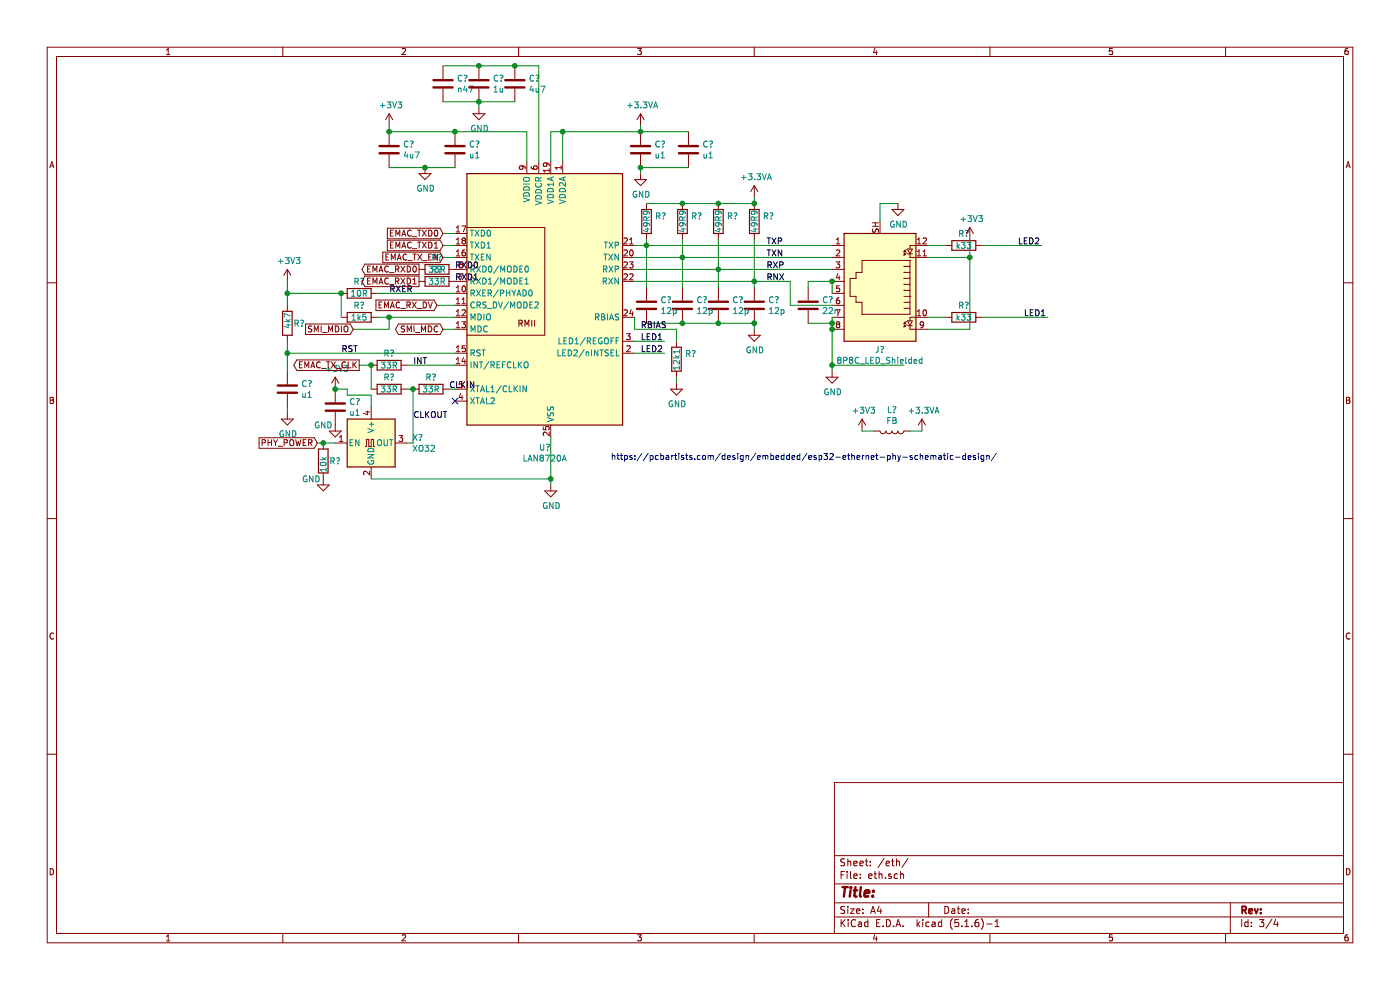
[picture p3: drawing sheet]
EESchema Schematic File Version 4
EELAYER 30 0
EELAYER END
$Descr A4 11693 8268
encoding utf-8
Sheet 3 4
Title ""
Date ""
Rev ""
Comp ""
Comment1 ""
Comment2 ""
Comment3 ""
Comment4 ""
$EndDescr
$Comp
L Interface_Ethernet:LAN8720A U?
U 1 1
P 4600 2550
F 0 "U?" H 4550 1364 50  0000 C CNN
F 1 "LAN8720A" H 4550 1273 50  0000 C CNN
F 2 "Package_DFN_QFN:QFN-24-1EP_4x4mm_P0.5mm_EP2.6x2.6mm" H 4650 1600 50  0001 L CNN
F 3 "http://ww1.microchip.com/downloads/en/DeviceDoc/8720a.pdf" H 4400 1600 50  0001 C CNN
	1    4600 2550
	1    0    0    -1  
$EndComp
Text GLabel 3700 1950 0    50   Input ~ 0
EMAC_TXD0
Text GLabel 3700 2050 0    50   Input ~ 0
EMAC_TXD1
Wire Wire Line
	3700 1950 3800 1950
Wire Wire Line
	3700 2050 3800 2050
Text GLabel 3700 2150 0    50   Input ~ 0
EMAC_TX_EN
Wire Wire Line
	3700 2150 3800 2150
Text GLabel 3500 2250 0    50   Output ~ 0
EMAC_RXD0
Text GLabel 3500 2350 0    50   Output ~ 0
EMAC_RXD1
$Comp
L Device:R R?
U 1 1
P 3000 2450
F 0 "R?" V 2900 2450 50  0000 C CNN
F 1 "10R" V 3000 2450 50  0000 C CNN
F 2 "Resistor_SMD:R_0603_1608Metric" V 2930 2450 50  0001 C CNN
F 3 "~" H 3000 2450 50  0001 C CNN
	1    3000 2450
	0    1    1    0   
$EndComp
Wire Wire Line
	3800 2450 3150 2450
$Comp
L power:+3V3 #PWR?
U 1 1
P 2400 2350
F 0 "#PWR?" H 2400 2200 50  0001 C CNN
F 1 "+3V3" H 2415 2523 50  0000 C CNN
F 2 "" H 2400 2350 50  0001 C CNN
F 3 "" H 2400 2350 50  0001 C CNN
	1    2400 2350
	1    0    0    -1  
$EndComp
Text GLabel 3650 2550 0    50   Input ~ 0
EMAC_RX_DV
Wire Wire Line
	3650 2550 3800 2550
Text GLabel 2950 2750 0    50   Input ~ 0
SMI_MDIO
Text GLabel 3700 2750 0    50   BiDi ~ 0
SMI_MDC
Wire Wire Line
	3700 2750 3800 2750
$Comp
L Device:R R?
U 1 1
P 2400 2700
F 0 "R?" H 2450 2700 50  0000 L CNN
F 1 "4k7" V 2400 2650 50  0000 L CNN
F 2 "Resistor_SMD:R_0603_1608Metric" V 2330 2700 50  0001 C CNN
F 3 "~" H 2400 2700 50  0001 C CNN
	1    2400 2700
	1    0    0    -1  
$EndComp
$Comp
L Device:C C?
U 1 1
P 2400 3250
F 0 "C?" H 2515 3296 50  0000 L CNN
F 1 "u1" H 2515 3205 50  0000 L CNN
F 2 "Capacitor_SMD:C_0603_1608Metric" H 2438 3100 50  0001 C CNN
F 3 "~" H 2400 3250 50  0001 C CNN
	1    2400 3250
	1    0    0    -1  
$EndComp
$Comp
L power:GND #PWR?
U 1 1
P 2400 3450
F 0 "#PWR?" H 2400 3200 50  0001 C CNN
F 1 "GND" H 2405 3277 50  0000 C CNN
F 2 "" H 2400 3450 50  0001 C CNN
F 3 "" H 2400 3450 50  0001 C CNN
	1    2400 3450
	1    0    0    -1  
$EndComp
Wire Wire Line
	2400 3400 2400 3450
NoConn ~ 3800 3350
$Comp
L Oscillator:XO32 X?
U 1 1
P 3100 3700
F 0 "X?" H 3441 3746 50  0000 L CNN
F 1 "XO32" H 3441 3655 50  0000 L CNN
F 2 "Oscillator:Oscillator_SMD_EuroQuartz_XO32-4Pin_3.2x2.5mm" H 3800 3350 50  0001 C CNN
F 3 "http://cdn-reichelt.de/documents/datenblatt/B400/XO32.pdf" H 3000 3700 50  0001 C CNN
	1    3100 3700
	1    0    0    -1  
$EndComp
Wire Wire Line
	3100 4000 4600 4000
Wire Wire Line
	4600 4000 4600 3650
$Comp
L power:GND #PWR?
U 1 1
P 4600 4050
F 0 "#PWR?" H 4600 3800 50  0001 C CNN
F 1 "GND" H 4605 3877 50  0000 C CNN
F 2 "" H 4600 4050 50  0001 C CNN
F 3 "" H 4600 4050 50  0001 C CNN
	1    4600 4050
	1    0    0    -1  
$EndComp
Wire Wire Line
	4600 4000 4600 4050
Connection ~ 4600 4000
$Comp
L Device:R R?
U 1 1
P 3600 3250
F 0 "R?" V 3500 3250 50  0000 C CNN
F 1 "33R" V 3600 3250 50  0000 C CNN
F 2 "Resistor_SMD:R_0603_1608Metric" V 3530 3250 50  0001 C CNN
F 3 "~" H 3600 3250 50  0001 C CNN
	1    3600 3250
	0    1    1    0   
$EndComp
$Comp
L Device:R R?
U 1 1
P 3250 3050
F 0 "R?" V 3150 3050 50  0000 C CNN
F 1 "33R" V 3250 3050 50  0000 C CNN
F 2 "Resistor_SMD:R_0603_1608Metric" V 3180 3050 50  0001 C CNN
F 3 "~" H 3250 3050 50  0001 C CNN
	1    3250 3050
	0    1    1    0   
$EndComp
$Comp
L Device:R R?
U 1 1
P 3250 3250
F 0 "R?" V 3150 3250 50  0000 C CNN
F 1 "33R" V 3250 3250 50  0000 C CNN
F 2 "Resistor_SMD:R_0603_1608Metric" V 3180 3250 50  0001 C CNN
F 3 "~" H 3250 3250 50  0001 C CNN
	1    3250 3250
	0    1    1    0   
$EndComp
Wire Wire Line
	3750 3250 3800 3250
Wire Wire Line
	3800 3050 3400 3050
Wire Wire Line
	2400 2350 2400 2450
Wire Wire Line
	2400 2450 2850 2450
Wire Wire Line
	2400 2550 2400 2450
Connection ~ 2400 2450
Text GLabel 3000 3050 0    50   Output ~ 0
EMAC_TX_CLK
Wire Wire Line
	3800 2950 2400 2950
Wire Wire Line
	2400 2950 2400 3100
Wire Wire Line
	2400 2850 2400 2950
Connection ~ 2400 2950
Wire Wire Line
	3100 3250 3100 3050
Connection ~ 3450 3250
Wire Wire Line
	3400 3250 3450 3250
Wire Wire Line
	3400 3700 3450 3700
Text GLabel 2650 3700 0    50   Input ~ 0
PHY_POWER
Wire Wire Line
	2650 3700 2700 3700
Wire Wire Line
	3450 3250 3450 3700
$Comp
L Device:R R?
U 1 1
P 5400 1850
F 0 "R?" H 5470 1896 50  0000 L CNN
F 1 "49R9" V 5400 1750 50  0000 L CNN
F 2 "Resistor_SMD:R_0603_1608Metric" V 5330 1850 50  0001 C CNN
F 3 "~" H 5400 1850 50  0001 C CNN
	1    5400 1850
	1    0    0    -1  
$EndComp
$Comp
L Device:R R?
U 1 1
P 5700 1850
F 0 "R?" H 5770 1896 50  0000 L CNN
F 1 "49R9" V 5700 1750 50  0000 L CNN
F 2 "Resistor_SMD:R_0603_1608Metric" V 5630 1850 50  0001 C CNN
F 3 "~" H 5700 1850 50  0001 C CNN
	1    5700 1850
	1    0    0    -1  
$EndComp
$Comp
L Device:R R?
U 1 1
P 6000 1850
F 0 "R?" H 6070 1896 50  0000 L CNN
F 1 "49R9" V 6000 1750 50  0000 L CNN
F 2 "Resistor_SMD:R_0603_1608Metric" V 5930 1850 50  0001 C CNN
F 3 "~" H 6000 1850 50  0001 C CNN
	1    6000 1850
	1    0    0    -1  
$EndComp
$Comp
L Device:R R?
U 1 1
P 6300 1850
F 0 "R?" H 6370 1896 50  0000 L CNN
F 1 "49R9" V 6300 1750 50  0000 L CNN
F 2 "Resistor_SMD:R_0603_1608Metric" V 6230 1850 50  0001 C CNN
F 3 "~" H 6300 1850 50  0001 C CNN
	1    6300 1850
	1    0    0    -1  
$EndComp
Wire Wire Line
	5300 2050 5400 2050
Wire Wire Line
	5300 2150 5700 2150
Wire Wire Line
	5300 2250 6000 2250
Wire Wire Line
	5400 2000 5400 2050
Wire Wire Line
	5700 2000 5700 2150
Wire Wire Line
	6000 2000 6000 2250
Wire Wire Line
	6300 2000 6300 2350
Connection ~ 6300 2350
$Comp
L Device:C C?
U 1 1
P 6750 2550
F 0 "C?" H 6865 2596 50  0000 L CNN
F 1 "22n" H 6865 2505 50  0000 L CNN
F 2 "Capacitor_SMD:C_0603_1608Metric" H 6788 2400 50  0001 C CNN
F 3 "~" H 6750 2550 50  0001 C CNN
	1    6750 2550
	1    0    0    -1  
$EndComp
Wire Wire Line
	6950 2350 6750 2350
Wire Wire Line
	6750 2350 6750 2400
Wire Wire Line
	6750 2700 6950 2700
Wire Wire Line
	6950 2700 6950 2650
Connection ~ 6950 2700
$Comp
L power:GND #PWR?
U 1 1
P 6950 3100
F 0 "#PWR?" H 6950 2850 50  0001 C CNN
F 1 "GND" H 6955 2927 50  0000 C CNN
F 2 "" H 6950 3100 50  0001 C CNN
F 3 "" H 6950 3100 50  0001 C CNN
	1    6950 3100
	1    0    0    -1  
$EndComp
Wire Wire Line
	6950 2350 6950 2450
Wire Wire Line
	6950 3050 6950 3100
Connection ~ 6950 3050
$Comp
L power:+3V3 #PWR?
U 1 1
P 7200 3600
F 0 "#PWR?" H 7200 3450 50  0001 C CNN
F 1 "+3V3" H 7215 3773 50  0000 C CNN
F 2 "" H 7200 3600 50  0001 C CNN
F 3 "" H 7200 3600 50  0001 C CNN
	1    7200 3600
	1    0    0    -1  
$EndComp
$Comp
L Device:L L?
U 1 1
P 7450 3600
F 0 "L?" V 7272 3600 50  0000 C CNN
F 1 "FB" V 7363 3600 50  0000 C CNN
F 2 "Inductor_SMD:L_1206_3216Metric" H 7450 3600 50  0001 C CNN
F 3 "~" H 7450 3600 50  0001 C CNN
	1    7450 3600
	0    1    1    0   
$EndComp
$Comp
L power:+3.3VA #PWR?
U 1 1
P 7700 3600
F 0 "#PWR?" H 7700 3450 50  0001 C CNN
F 1 "+3.3VA" H 7715 3773 50  0000 C CNN
F 2 "" H 7700 3600 50  0001 C CNN
F 3 "" H 7700 3600 50  0001 C CNN
	1    7700 3600
	1    0    0    -1  
$EndComp
Wire Wire Line
	7200 3600 7300 3600
Wire Wire Line
	7600 3600 7700 3600
$Comp
L Device:R R?
U 1 1
P 8050 2650
F 0 "R?" V 7950 2650 50  0000 C CNN
F 1 "k33" V 8050 2650 50  0000 C CNN
F 2 "Resistor_SMD:R_0603_1608Metric" V 7980 2650 50  0001 C CNN
F 3 "~" H 8050 2650 50  0001 C CNN
	1    8050 2650
	0    1    1    0   
$EndComp
$Comp
L Device:R R?
U 1 1
P 8050 2050
F 0 "R?" V 7950 2050 50  0000 C CNN
F 1 "k33" V 8050 2050 50  0000 C CNN
F 2 "Resistor_SMD:R_0603_1608Metric" V 7980 2050 50  0001 C CNN
F 3 "~" H 8050 2050 50  0001 C CNN
	1    8050 2050
	0    1    1    0   
$EndComp
Text Label 8550 2650 0    50   ~ 0
LED1
Text Label 8500 2050 0    50   ~ 0
LED2
$Comp
L Device:R R?
U 1 1
P 5650 3000
F 0 "R?" H 5720 3046 50  0000 L CNN
F 1 "12k1" V 5650 2900 50  0000 L CNN
F 2 "Resistor_SMD:R_0603_1608Metric" V 5580 3000 50  0001 C CNN
F 3 "~" H 5650 3000 50  0001 C CNN
	1    5650 3000
	1    0    0    -1  
$EndComp
$Comp
L power:GND #PWR?
U 1 1
P 5650 3200
F 0 "#PWR?" H 5650 2950 50  0001 C CNN
F 1 "GND" H 5655 3027 50  0000 C CNN
F 2 "" H 5650 3200 50  0001 C CNN
F 3 "" H 5650 3200 50  0001 C CNN
	1    5650 3200
	1    0    0    -1  
$EndComp
Wire Wire Line
	5650 3200 5650 3150
Wire Wire Line
	5300 2850 5550 2850
Wire Wire Line
	5300 2950 5550 2950
Text Label 5350 2850 0    50   ~ 0
LED1
Text Label 5350 2950 0    50   ~ 0
LED2
$Comp
L Device:C C?
U 1 1
P 5350 1250
F 0 "C?" H 5465 1296 50  0000 L CNN
F 1 "u1" H 5465 1205 50  0000 L CNN
F 2 "Capacitor_SMD:C_0603_1608Metric" H 5388 1100 50  0001 C CNN
F 3 "~" H 5350 1250 50  0001 C CNN
	1    5350 1250
	1    0    0    -1  
$EndComp
$Comp
L Device:C C?
U 1 1
P 5750 1250
F 0 "C?" H 5865 1296 50  0000 L CNN
F 1 "u1" H 5865 1205 50  0000 L CNN
F 2 "Capacitor_SMD:C_0603_1608Metric" H 5788 1100 50  0001 C CNN
F 3 "~" H 5750 1250 50  0001 C CNN
	1    5750 1250
	1    0    0    -1  
$EndComp
Wire Wire Line
	4700 1100 5350 1100
Wire Wire Line
	4700 1100 4700 1350
$Comp
L power:GND #PWR?
U 1 1
P 5350 1450
F 0 "#PWR?" H 5350 1200 50  0001 C CNN
F 1 "GND" H 5355 1277 50  0000 C CNN
F 2 "" H 5350 1450 50  0001 C CNN
F 3 "" H 5350 1450 50  0001 C CNN
	1    5350 1450
	1    0    0    -1  
$EndComp
$Comp
L power:+3.3VA #PWR?
U 1 1
P 5350 1050
F 0 "#PWR?" H 5350 900 50  0001 C CNN
F 1 "+3.3VA" H 5365 1223 50  0000 C CNN
F 2 "" H 5350 1050 50  0001 C CNN
F 3 "" H 5350 1050 50  0001 C CNN
	1    5350 1050
	1    0    0    -1  
$EndComp
Wire Wire Line
	5350 1450 5350 1400
Connection ~ 5350 1100
Connection ~ 5350 1400
Wire Wire Line
	5350 1100 5750 1100
Wire Wire Line
	5350 1400 5750 1400
Wire Wire Line
	5350 1050 5350 1100
Wire Wire Line
	3250 2650 3250 2750
Wire Wire Line
	3250 2750 2950 2750
Wire Wire Line
	3250 2650 3800 2650
$Comp
L Device:R R?
U 1 1
P 3000 2650
F 0 "R?" V 2900 2650 50  0000 C CNN
F 1 "1k5" V 3000 2650 50  0000 C CNN
F 2 "Resistor_SMD:R_0603_1608Metric" V 2930 2650 50  0001 C CNN
F 3 "~" H 3000 2650 50  0001 C CNN
	1    3000 2650
	0    1    1    0   
$EndComp
Wire Wire Line
	3250 2650 3150 2650
Connection ~ 3250 2650
Wire Wire Line
	2850 2650 2850 2450
Connection ~ 2850 2450
$Comp
L Device:C C?
U 1 1
P 3250 1250
F 0 "C?" H 3365 1296 50  0000 L CNN
F 1 "4u7" H 3365 1205 50  0000 L CNN
F 2 "Capacitor_SMD:C_0805_2012Metric" H 3288 1100 50  0001 C CNN
F 3 "~" H 3250 1250 50  0001 C CNN
	1    3250 1250
	1    0    0    -1  
$EndComp
$Comp
L Device:C C?
U 1 1
P 3800 1250
F 0 "C?" H 3915 1296 50  0000 L CNN
F 1 "u1" H 3915 1205 50  0000 L CNN
F 2 "Capacitor_SMD:C_0603_1608Metric" H 3838 1100 50  0001 C CNN
F 3 "~" H 3800 1250 50  0001 C CNN
	1    3800 1250
	1    0    0    -1  
$EndComp
$Comp
L power:GND #PWR?
U 1 1
P 3550 1400
F 0 "#PWR?" H 3550 1150 50  0001 C CNN
F 1 "GND" H 3555 1227 50  0000 C CNN
F 2 "" H 3550 1400 50  0001 C CNN
F 3 "" H 3550 1400 50  0001 C CNN
	1    3550 1400
	1    0    0    -1  
$EndComp
$Comp
L power:+3V3 #PWR?
U 1 1
P 3250 1050
F 0 "#PWR?" H 3250 900 50  0001 C CNN
F 1 "+3V3" H 3265 1223 50  0000 C CNN
F 2 "" H 3250 1050 50  0001 C CNN
F 3 "" H 3250 1050 50  0001 C CNN
	1    3250 1050
	1    0    0    -1  
$EndComp
Wire Wire Line
	3800 1100 4400 1100
Wire Wire Line
	4400 1100 4400 1350
Wire Wire Line
	4700 1100 4600 1100
Wire Wire Line
	4600 1100 4600 1350
Connection ~ 4700 1100
Wire Wire Line
	3800 1400 3550 1400
Connection ~ 3800 1100
Connection ~ 3550 1400
Wire Wire Line
	3550 1400 3250 1400
Wire Wire Line
	3250 1100 3250 1050
Connection ~ 3250 1100
Wire Wire Line
	3250 1100 3800 1100
$Comp
L Device:C C?
U 1 1
P 4300 700
F 0 "C?" H 4415 746 50  0000 L CNN
F 1 "4u7" H 4415 655 50  0000 L CNN
F 2 "Capacitor_SMD:C_0805_2012Metric" H 4338 550 50  0001 C CNN
F 3 "~" H 4300 700 50  0001 C CNN
	1    4300 700 
	1    0    0    -1  
$EndComp
$Comp
L Device:C C?
U 1 1
P 4000 700
F 0 "C?" H 4115 746 50  0000 L CNN
F 1 "1u" H 4115 655 50  0000 L CNN
F 2 "Capacitor_SMD:C_0805_2012Metric" H 4038 550 50  0001 C CNN
F 3 "~" H 4000 700 50  0001 C CNN
	1    4000 700 
	1    0    0    -1  
$EndComp
$Comp
L power:GND #PWR?
U 1 1
P 4000 900
F 0 "#PWR?" H 4000 650 50  0001 C CNN
F 1 "GND" H 4005 727 50  0000 C CNN
F 2 "" H 4000 900 50  0001 C CNN
F 3 "" H 4000 900 50  0001 C CNN
	1    4000 900 
	1    0    0    -1  
$EndComp
Wire Wire Line
	4000 900  4000 850 
Wire Wire Line
	4000 850  4300 850 
Connection ~ 4000 850 
Wire Wire Line
	4000 550  4300 550 
Wire Wire Line
	4500 1350 4500 550 
Wire Wire Line
	4500 550  4300 550 
Connection ~ 4300 550 
$Comp
L Device:C C?
U 1 1
P 3700 700
F 0 "C?" H 3815 746 50  0000 L CNN
F 1 "n47" H 3815 655 50  0000 L CNN
F 2 "Capacitor_SMD:C_0603_1608Metric" H 3738 550 50  0001 C CNN
F 3 "~" H 3700 700 50  0001 C CNN
	1    3700 700 
	1    0    0    -1  
$EndComp
Wire Wire Line
	3700 550  4000 550 
Connection ~ 4000 550 
Wire Wire Line
	3700 850  4000 850 
Wire Wire Line
	5400 2050 6950 2050
Connection ~ 5400 2050
Wire Wire Line
	5700 2150 6950 2150
Connection ~ 5700 2150
Wire Wire Line
	6000 2250 6950 2250
Connection ~ 6000 2250
Wire Wire Line
	6600 2350 6600 2550
Wire Wire Line
	6600 2550 6950 2550
Wire Wire Line
	5650 2850 5650 2750
Wire Wire Line
	5650 2750 5300 2750
Wire Wire Line
	5300 2750 5300 2650
$Comp
L Device:C C?
U 1 1
P 5400 2550
F 0 "C?" H 5515 2596 50  0000 L CNN
F 1 "12p" H 5515 2505 50  0000 L CNN
F 2 "Capacitor_SMD:C_0603_1608Metric" H 5438 2400 50  0001 C CNN
F 3 "~" H 5400 2550 50  0001 C CNN
	1    5400 2550
	1    0    0    -1  
$EndComp
$Comp
L Device:C C?
U 1 1
P 5700 2550
F 0 "C?" H 5815 2596 50  0000 L CNN
F 1 "12p" H 5815 2505 50  0000 L CNN
F 2 "Capacitor_SMD:C_0603_1608Metric" H 5738 2400 50  0001 C CNN
F 3 "~" H 5700 2550 50  0001 C CNN
	1    5700 2550
	1    0    0    -1  
$EndComp
$Comp
L Device:C C?
U 1 1
P 6000 2550
F 0 "C?" H 6115 2596 50  0000 L CNN
F 1 "12p" H 6115 2505 50  0000 L CNN
F 2 "Capacitor_SMD:C_0603_1608Metric" H 6038 2400 50  0001 C CNN
F 3 "~" H 6000 2550 50  0001 C CNN
	1    6000 2550
	1    0    0    -1  
$EndComp
$Comp
L Device:C C?
U 1 1
P 6300 2550
F 0 "C?" H 6415 2596 50  0000 L CNN
F 1 "12p" H 6415 2505 50  0000 L CNN
F 2 "Capacitor_SMD:C_0603_1608Metric" H 6338 2400 50  0001 C CNN
F 3 "~" H 6300 2550 50  0001 C CNN
	1    6300 2550
	1    0    0    -1  
$EndComp
Wire Wire Line
	5700 2150 5700 2400
Wire Wire Line
	6300 2350 6300 2400
Wire Wire Line
	6300 2350 6600 2350
Connection ~ 6000 1700
Wire Wire Line
	5700 1700 6000 1700
Wire Wire Line
	6000 2250 6000 2400
Connection ~ 5700 1700
Wire Wire Line
	5400 1700 5700 1700
Wire Wire Line
	5300 2350 6300 2350
Wire Wire Line
	5400 2400 5400 2050
Wire Wire Line
	5400 2700 5700 2700
Wire Wire Line
	5700 2700 6000 2700
Connection ~ 5700 2700
Wire Wire Line
	6000 2700 6300 2700
Connection ~ 6000 2700
$Comp
L power:GND #PWR?
U 1 1
P 6300 2750
F 0 "#PWR?" H 6300 2500 50  0001 C CNN
F 1 "GND" H 6305 2577 50  0000 C CNN
F 2 "" H 6300 2750 50  0001 C CNN
F 3 "" H 6300 2750 50  0001 C CNN
	1    6300 2750
	1    0    0    -1  
$EndComp
Wire Wire Line
	6300 2700 6300 2750
Connection ~ 6300 2700
Wire Wire Line
	6000 1700 6300 1700
$Comp
L power:+3.3VA #PWR?
U 1 1
P 6300 1650
F 0 "#PWR?" H 6300 1500 50  0001 C CNN
F 1 "+3.3VA" H 6315 1823 50  0000 C CNN
F 2 "" H 6300 1650 50  0001 C CNN
F 3 "" H 6300 1650 50  0001 C CNN
	1    6300 1650
	1    0    0    -1  
$EndComp
Wire Wire Line
	6300 1650 6300 1700
Connection ~ 6300 1700
$Comp
L Device:C C?
U 1 1
P 2800 3400
F 0 "C?" H 2915 3446 50  0000 L CNN
F 1 "u1" H 2915 3355 50  0000 L CNN
F 2 "Capacitor_SMD:C_0603_1608Metric" H 2838 3250 50  0001 C CNN
F 3 "~" H 2800 3400 50  0001 C CNN
	1    2800 3400
	1    0    0    -1  
$EndComp
Wire Wire Line
	3100 3400 3100 3300
Wire Wire Line
	3100 3300 2900 3300
Wire Wire Line
	2900 3300 2900 3250
Wire Wire Line
	2900 3250 2800 3250
$Comp
L power:+3V3 #PWR?
U 1 1
P 2800 3250
F 0 "#PWR?" H 2800 3100 50  0001 C CNN
F 1 "+3V3" H 2815 3423 50  0000 C CNN
F 2 "" H 2800 3250 50  0001 C CNN
F 3 "" H 2800 3250 50  0001 C CNN
	1    2800 3250
	1    0    0    -1  
$EndComp
Connection ~ 2800 3250
$Comp
L power:GND #PWR?
U 1 1
P 2800 3550
F 0 "#PWR?" H 2800 3300 50  0001 C CNN
F 1 "GND" H 2700 3550 50  0000 C CNN
F 2 "" H 2800 3550 50  0001 C CNN
F 3 "" H 2800 3550 50  0001 C CNN
	1    2800 3550
	1    0    0    -1  
$EndComp
$Comp
L Device:R R?
U 1 1
P 3650 2350
F 0 "R?" V 3550 2350 50  0000 C CNN
F 1 "33R" V 3650 2350 50  0000 C CNN
F 2 "Resistor_SMD:R_0603_1608Metric" V 3580 2350 50  0001 C CNN
F 3 "~" H 3650 2350 50  0001 C CNN
	1    3650 2350
	0    1    1    0   
$EndComp
$Comp
L Device:R R?
U 1 1
P 3650 2250
F 0 "R?" V 3550 2250 50  0000 C CNN
F 1 "33R" V 3650 2250 50  0000 C CNN
F 2 "Resistor_SMD:R_0603_1608Metric" V 3580 2250 50  0001 C CNN
F 3 "~" H 3650 2250 50  0001 C CNN
	1    3650 2250
	0    1    1    0   
$EndComp
Wire Wire Line
	3000 3050 3100 3050
Connection ~ 3100 3050
Wire Wire Line
	8200 2650 8750 2650
Wire Wire Line
	8200 2050 8700 2050
Text Label 6400 2050 0    50   ~ 0
TXP
Text Label 6400 2150 0    50   ~ 0
TXN
Text Label 6400 2250 0    50   ~ 0
RXP
Text Label 6400 2350 0    50   ~ 0
RNX
Text Label 5350 2750 0    50   ~ 0
RBIAS
Text Label 3450 3050 0    50   ~ 0
INT
Text Label 2850 2950 0    50   ~ 0
RST
Text Label 3800 2250 0    50   ~ 0
RXD0
Text Label 3800 2350 0    50   ~ 0
RXD1
Text Label 3450 3500 0    50   ~ 0
CLKOUT
Text Label 3250 2450 0    50   ~ 0
RXER
Text Label 3750 3250 0    50   ~ 0
CLKIN
Wire Wire Line
	6950 3050 7550 3050
Connection ~ 8100 2150
Wire Wire Line
	8100 2150 8100 2750
Wire Wire Line
	7750 2750 8100 2750
Wire Wire Line
	8100 2000 8100 2150
Wire Wire Line
	7750 2150 8100 2150
Wire Wire Line
	7750 2650 7900 2650
Wire Wire Line
	7900 2050 7750 2050
$Comp
L power:GND #PWR?
U 1 1
P 7500 1700
F 0 "#PWR?" H 7500 1450 50  0001 C CNN
F 1 "GND" H 7505 1527 50  0000 C CNN
F 2 "" H 7500 1700 50  0001 C CNN
F 3 "" H 7500 1700 50  0001 C CNN
	1    7500 1700
	1    0    0    -1  
$EndComp
Wire Wire Line
	7350 1850 7350 1700
Wire Wire Line
	7350 1700 7500 1700
Wire Wire Line
	6950 2750 6950 3050
Wire Wire Line
	6950 2700 6950 2750
Connection ~ 6950 2750
Connection ~ 6950 2350
$Comp
L Connector:8P8C_LED_Shielded J?
U 1 1
P 7350 2350
F 0 "J?" H 7350 2924 50  0000 C CNN
F 1 "8P8C_LED_Shielded" H 7350 3015 50  0000 C CNN
F 2 "Connector_RJ:RJ45_Hanrun_HR911105A" V 7350 2375 50  0001 C CNN
F 3 "~" V 7350 2375 50  0001 C CNN
	1    7350 2350
	-1   0    0    1   
$EndComp
$Comp
L power:+3V3 #PWR?
U 1 1
P 8100 2000
F 0 "#PWR?" H 8100 1850 50  0001 C CNN
F 1 "+3V3" H 8115 2173 50  0000 C CNN
F 2 "" H 8100 2000 50  0001 C CNN
F 3 "" H 8100 2000 50  0001 C CNN
	1    8100 2000
	1    0    0    -1  
$EndComp
$Comp
L Device:R R?
U 1 1
P 2700 3850
F 0 "R?" H 2750 3850 50  0000 L CNN
F 1 "10k" V 2700 3750 50  0000 L CNN
F 2 "" V 2630 3850 50  0001 C CNN
F 3 "~" H 2700 3850 50  0001 C CNN
	1    2700 3850
	1    0    0    -1  
$EndComp
Connection ~ 2700 3700
Wire Wire Line
	2700 3700 2800 3700
$Comp
L power:GND #PWR?
U 1 1
P 2700 4000
F 0 "#PWR?" H 2700 3750 50  0001 C CNN
F 1 "GND" H 2600 4000 50  0000 C CNN
F 2 "" H 2700 4000 50  0001 C CNN
F 3 "" H 2700 4000 50  0001 C CNN
	1    2700 4000
	1    0    0    -1  
$EndComp
Text Notes 5100 3850 0    50   ~ 0
https://pcbartists.com/design/embedded/esp32-ethernet-phy-schematic-design/
$EndSCHEMATC
